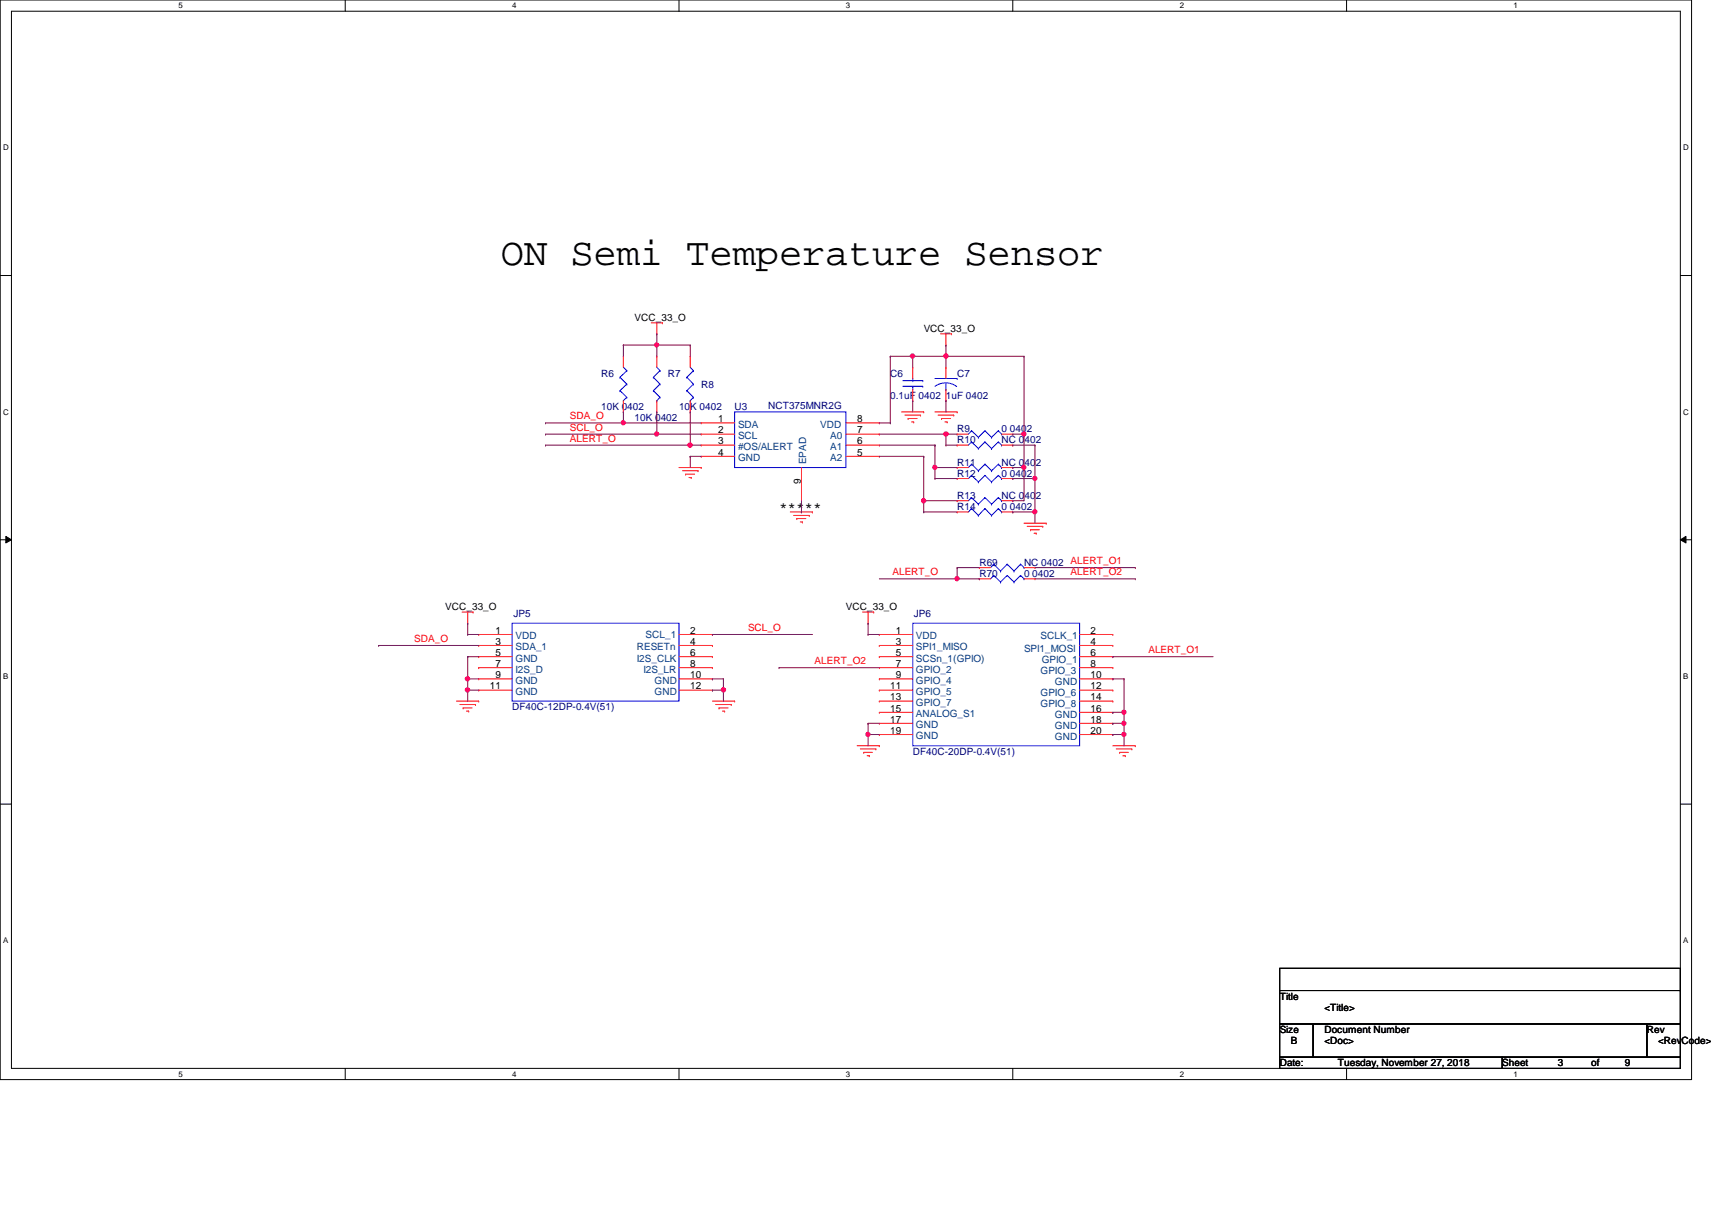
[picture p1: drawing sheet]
# OrCAD Capture schematic 33 ON_NCT375_SENSOR.DSN
size B

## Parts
C6  0.1uF 0402  [C0402]
C7  1uF 0402  [C0402]
JP5  DF40C-12DP-0.4V(51)  [CON-DF40C-12DP-0.4V]
JP6  DF40C-20DP-0.4V(51)  [CON-DF40C-20DP-0.4V]
R6  10K 0402  [R0402]
R7  10K 0402  [R0402]
R8  10K 0402  [R0402]
R9  0 0402  [R0402]
R10  NC 0402  [R0402]
R11  NC 0402  [R0402]
R12  0 0402  [R0402]
R13  NC 0402  [R0402]
R14  0 0402  [R0402]
R69  NC 0402  [R0402]
R70  0 0402  [R0402]
U3  NCT375MNR2G  [U-NCT375-DFN8]

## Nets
GND_03: C6.2 C7.2 JP5.5(GND) JP5.9(GND) JP5.10(GND) JP5.11(GND) JP5.12(GND) JP6.10(GND) JP6.16(GND) JP6.17(GND) JP6.18(GND) JP6.19(GND) JP6.20(GND) R10.2 R12.2 R14.2 U3.4(GND) U3.9(EPAD)
VCC_33_O: C6.1 C7.1 JP5.1(VDD) JP6.1(VDD) R6.1 R7.1 R8.1 R9.2 R11.2 R13.2 U3.8(VDD)
ALERT_O: R8.2 R69.1 R70.1 U3.3(#OS/ALERT)
ALERT_O1: JP6.6(GPIO_1) R69.2
ALERT_O2: JP6.7(GPIO_2) R70.2
SCL_O: JP5.2(SCL_1) R7.2 U3.2(SCL)
SDA_O: JP5.3(SDA_1) R6.2 U3.1(SDA)
N01279: R9.1 R10.1 U3.7(A0)
N01325: R11.1 R12.1 U3.6(A1)
N01353: R13.1 R14.1 U3.5(A2)

Not connected (* = marked no-connect by the designer): JP5 4(RESETn) 6(I2S_CLK) 7(I2S_D) 8(I2S_LR); JP6 2(SCLK_1) 3(SPI1_MISO) 4(SPI1_MOSI) 5(SCSn_1(GPIO)) 8(GPIO_3) 9(GPIO_4) 11(GPIO_5) 12(GPIO_6) 13(GPIO_7) 14(GPIO_8) 15(ANALOG_S1)

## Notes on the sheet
- ON Semi Temperature Sensor
- *****
